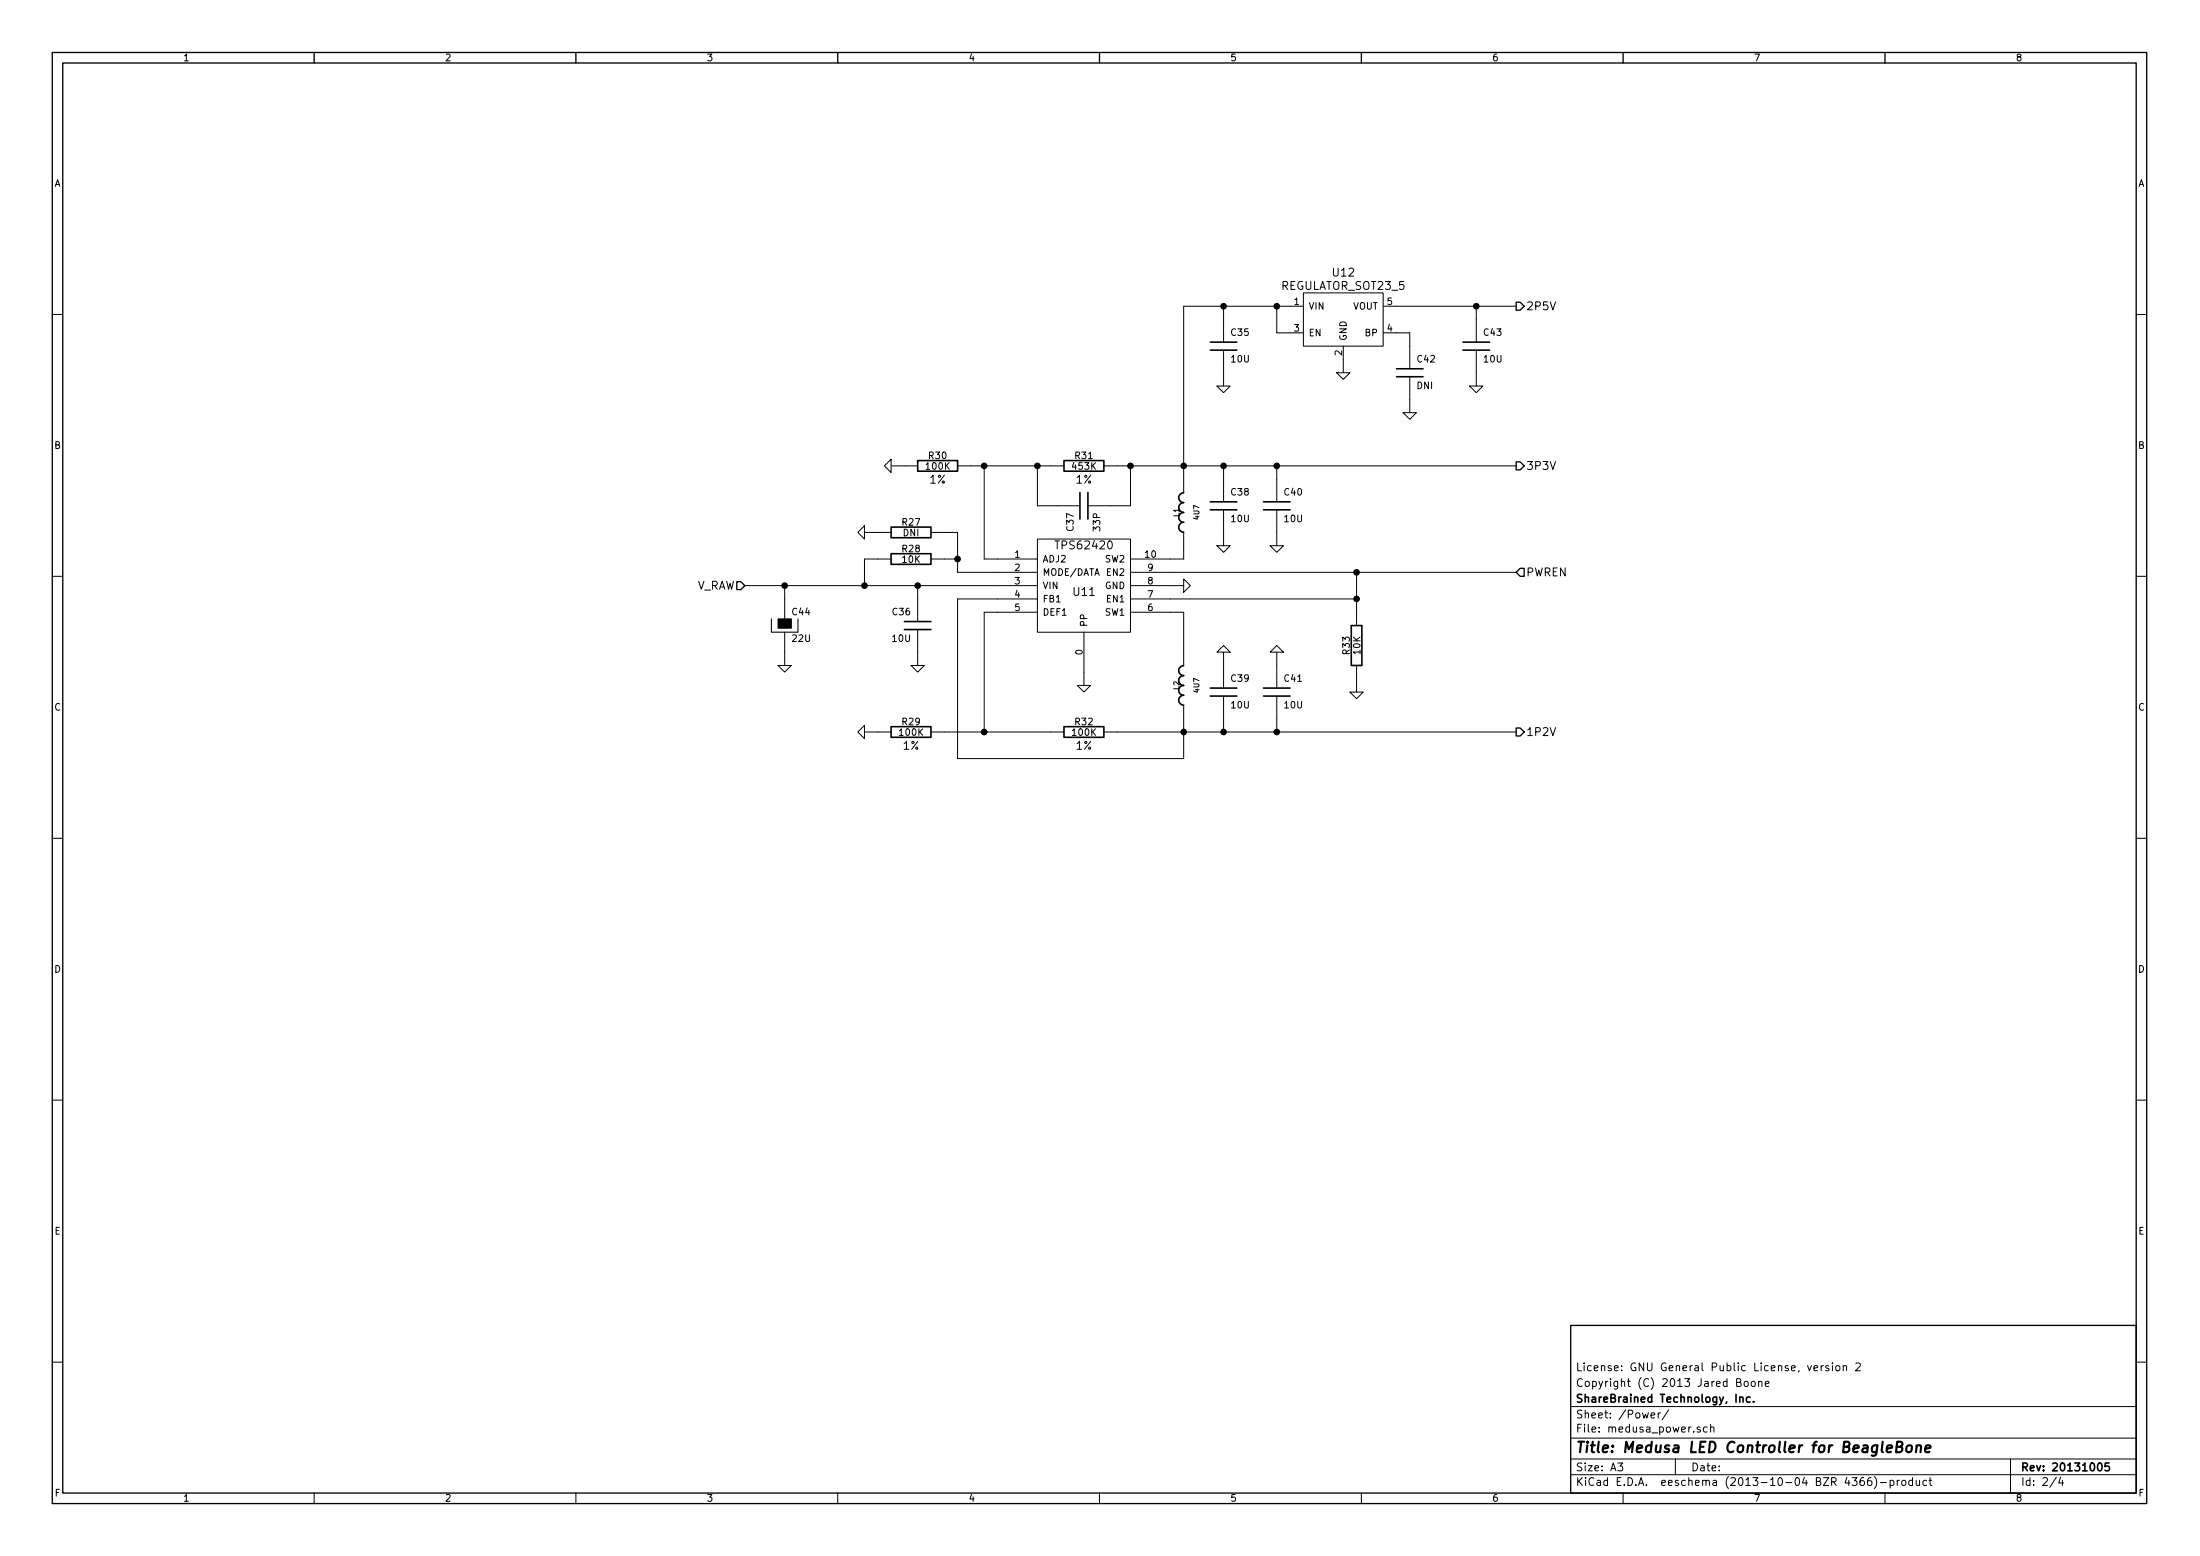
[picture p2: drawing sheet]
<svg xmlns="http://www.w3.org/2000/svg" width="420mm" height="297mm" viewBox="0 0 420 297" stroke-linecap="round" stroke-linejoin="round" font-family="sans-serif">
<g fill="none" stroke="#000" stroke-width=".25">
<path d="M10 10h400v277h-400zM12 12h396v273h-396zM60 10v2M110 10v2M160 10v2M210 10v2M260 10v2M310 10v2M360 10v2M289.6 57.7h.7l.8 .8-.8 .7h-.7zM289.6 88.2h.7l.8 .7-.8 .8h-.7zM140.7 111h.8l.7 .8-.7 .8h-.8z"/>
<path d="M290.3 108.5h.8v1.5h-.8l-.7-.7zM289.6 139h.7l.8 .7-.8 .8h-.7zM300 253h108v32h-108z"/>
</g>
<g fill="none" stroke="#000" stroke-width=".19">
<path d="M233.7 58.5v6.8M243.8 58.5v5h5.1M248.9 55.9h15.3v10.2h-15.3zM248.9 58.5h-22.8v35.5M264.2 58.5h25.4M281.9 58.5v6.8M10 60h2M232.4 73.7h2.5l-1.2 1.3zM233.7 66.8v6.9M255.3 71.2h2.5l-1.3 1.2zM256.5 66.1v5.1M264.2 63.5h5v6.9"/>
<path d="M268 78.8h2.5l-1.3 1.2zM269.2 71.9v6.9M280.7 73.7h2.5l-1.3 1.3zM281.9 66.8v6.9M408 60h2M168.9 88.9l1.3-1.2v2.5zM170.2 88.9h5.1M182.9 88.9h20.3M188 88.9v17.8h10.1M198.1 88.9v7.7h8.1M210.8 88.9h78.8M215.9 88.9v7.7h-8.1"/>
<path d="M233.7 88.9v6.9M233.7 97.3v6.9M243.8 88.9v6.9M243.8 97.3v6.9M10 110h2M142.2 111.8h55.9M149.9 111.8v6.3M165.1 100.4v2.5l-1.3-1.3zM165.1 101.6h5.1M170.2 106.7h-5.1v5.1M175.3 111.8v6.9M177.8 101.6h5.1v7.7h15.2"/>
<path d="M177.8 106.7h5.1M198.1 102.9h17.8v17.8h-17.8zM198.1 114.3h-15.2v30.5h43.2v-10.1M198.1 116.9h-10.1v22.8M215.9 116.9h10.2v10.1M215.9 109.3h73.7M215.9 114.3h43.2M215.9 111.8h10.2M226.1 110.5l1.2 1.3-1.2 1.3zM226.1 101.6v5.1h-10.2M232.4 104.2h2.5l-1.2 1.2zM242.6 104.2h2.5l-1.3 1.2z"/>
<path d="M259.1 109.3v10.1M408 110h2M148.6 127h2.5l-1.2 1.3zM149.9 120.7v6.3M165.1 138.5v2.5l-1.3-1.3zM165.1 139.7h5.1M174 127h2.5l-1.2 1.3zM175.3 120.2v6.8M177.8 139.7h25.4M205.7 130.8h2.6l-1.3 1.3zM207 120.7v10.1M210.8 139.7h78.8"/>
<path d="M232.4 124.5l1.3-1.3 1.2 1.3zM233.7 124.5v6.9M233.7 132.9v6.8M242.6 124.5l1.2-1.3 1.3 1.3zM243.8 124.5v6.9M243.8 132.9v6.8M257.8 132.1h2.5l-1.2 1.3zM259.1 127v5.1M10 160h2M408 160h2M10 210h2M408 210h2"/>
<path d="M10 260h2M300 278.5h108M300 274.5h108M300 268.5h108M309 279.3h.9l-.5 .6 .4 .1v.7l-.2 .1-.6-.1M315.3 270.2l.7-.1v-.3l-.5-.1-.2 .2 .1 .7h.6M316.7 269.7v1M317.1 269.7l-.4 .3M318.7 269.1l-1.3 2M320 278.5v3M324.7 272.5a.37 .37 0 0 0-.6 .1l.1 .2 .5 .2 .1 .1-.3 .3-.4-.1M326 272.5l-.4-.1-.3 .3 .1 .6 .2 .1 .4-.1"/>
<path d="M326.7 272.5l.2-.1 .4 .1v.9M326.7 271.9v1.5M331.7 263.9l.7-.1v-.5l-.2-.1h-.5v1.5h.6l.2-.1v-.4l-.3-.3M333.2 263.8l.2-.1 .4 .1 .1 .6-.1 .2-.4 .1-.2-.1zM334.5 263.8l.2-.1 .5 .1v.6l-.1 .2-.4 .1-.2-.1zM335.9 263.8l.2-.1 .3 .1 .1 .9M335.9 263.7v1M337.1 264.2l.7-.2v-.2l-.4-.1-.3 .2 .1 .7h.6M346.4 261.2l.7-.2v-.2l-.4-.1-.3 .2 .1 .7h.6M347.8 260.7v1M348.2 260.7l-.4 .3M349.2 260.8a.37 .37 0 0 0-.5 .1v.2l.5 .2 .1 .1-.2 .3-.4-.1"/>
<path d="M350 260.2v.1M350 260.7v1M350.7 260.8l.2-.1 .4 .1 .1 .6-.1 .2-.4 .1-.2-.1zM352 260.8l.2-.1 .4 .1 .1 .9M352 260.7v1M354.4 260.3l.6-.1 .3 .4-.9 1.1h.9M384 278.5v6.5M408 260h2M60 285v2M110 285v2M160 285v2M210 285v2"/>
<path d="M260 285v2M300 281.5h108M310 285v2M355.9 282.1a.59 .59 0 0 0-.7 .6l.1 .7 .2 .2 .5-.2 .1-.5-.2-.2h-.4l-.3 .2M357.4 282.1a.59 .59 0 0 0-.8 .6l.1 .7 .2 .2 .5-.2 .1-.5-.1-.2h-.5l-.3 .2M358 281.9a1.71 1.71 0 0 1 0 2.3M359.1 283h1.2M360 285v2M361 282.7l.4-.1 .3 .3-.1 .6h-.6M361 282.6v1.5M362.3 282.6v1M362.8 282.6l-.5 .3"/>
<path d="M363.3 282.7l.2-.1 .4 .1 .1 .6-.1 .2-.4 .1-.2-.2zM365.3 282.7l-.5-.1-.3 .3 .1 .5 .2 .2 .5-.1M365.3 282.1v1.5M366 282.6v.9l.4 .1 .2-.2M366.6 282.6v1M367.9 282.7l-.4-.1-.3 .3 .1 .5 .2 .2 .4-.1M368.4 282.6h.6M368.6 282.1v1.3l.4 .2M392.7 282l-1.2 1.9M393.5 282l-.3 1.1h.9M393.9 282.6v1"/>
</g>
<g fill="none" stroke="#000" stroke-width=".3">
<path d="M231.1 66.8h5.1M231.1 65.3h5.1M266.7 71.9h5.1M266.7 70.4h5.1M279.4 66.8h5.1M279.4 65.3h5.1M175.3 87.9h7.6v2.1h-7.6zM203.2 87.9h7.6v2.1h-7.6zM206.2 94v5.1M207.8 94v5.1M226.1 94.1a.94 .94 0 0 0-1 .9 .94 .94 0 0 0 1 .9 .94 .94 0 0 0-1 1 .94 .94 0 0 0 1 .9 .94 .94 0 0 0-1 1 .94 .94 0 0 0 1 .9 .94 .94 0 0 0-1 .9 .94 .94 0 0 0 1 1M231.1 97.3h5.1"/>
<path d="M231.1 95.8h5.1M241.3 97.3h5.1M241.3 95.8h5.1M170.2 100.6h7.6v2.1h-7.6zM170.2 105.7h7.6v2h-7.6zM172.7 118.7h5.1M258.1 119.4h2v7.6h-2zM170.2 138.7h7.6v2.1h-7.6zM172.7 120.2h5.1M203.2 138.7h7.6v2.1h-7.6zM226.1 127.1a.94 .94 0 0 0-1 .9 .94 .94 0 0 0 1 1 .94 .94 0 0 0-1 .9 .94 .94 0 0 0 1 .9 .94 .94 0 0 0-1 1 .94 .94 0 0 0 1 .9 .94 .94 0 0 0-1 1 .94 .94 0 0 0 1 .9M231.1 132.9h5.1"/>
<path d="M231.1 131.4h5.1M241.3 132.9h5.1M241.3 131.4h5.1M332.3 266.8l.2-.1 .3 .1 .1 .9M332.3 266.7v1M334.2 266.8l-.4-.1-.3 .3 .1 .5 .2 .2 .4-.1M334.9 267.5v.2M400.7 279.4l.2-.1a.81 .81 0 0 1 .6 .6 .81 .81 0 0 1-.3 .8l-.1 .1a.79 .79 0 0 1-.4-1.4zM402.8 279.3h-.7l-.1 .7 .2-.1h.5l.2 .2-.1 .6-.2 .1-.6-.1"/>
</g>
<path d="M362.2 276.2l.9-.1a.46 .46 0 0 0 .2-.5 .46 .46 0 0 0-.3-.4h-.7l-.2 2 .9-.1a.54 .54 0 0 0 .1-.8l-.2-.1M364.2 276.1l.3-.2 .5 .1 .2 .3-.1 .5a.54 .54 0 0 1-.5 .4 .54 .54 0 0 1-.6-.4zM366 276.1l.3-.2 .5 .1v1.2M366.1 275.9l-.2 1.3M367.7 276.6l1-.2-.1-.4h-.7l-.3 .9 .3 .3 .6-.1" fill="none" stroke="#000" stroke-width=".41"/>
<g fill="#000" stroke="#000" stroke-width=".25">
<circle cx="233.7" cy="58.5" r=".51"/>
<circle cx="243.8" cy="58.5" r=".51"/>
<circle cx="281.9" cy="58.5" r=".51"/>
<circle cx="188" cy="88.9" r=".51"/>
<circle cx="198.1" cy="88.9" r=".51"/>
<circle cx="215.9" cy="88.9" r=".51"/>
<circle cx="226.1" cy="88.9" r=".51"/>
<circle cx="233.7" cy="88.9" r=".51"/>
<circle cx="243.8" cy="88.9" r=".51"/>
<circle cx="149.9" cy="111.8" r=".51"/>
<circle cx="165.1" cy="111.8" r=".51"/>
<circle cx="175.3" cy="111.8" r=".51"/>
<circle cx="182.9" cy="106.7" r=".51"/>
<circle cx="259.1" cy="114.3" r=".51"/>
<circle cx="259.1" cy="109.3" r=".51"/>
<circle cx="188" cy="139.7" r=".51"/>
<circle cx="226.1" cy="139.7" r=".51"/>
<circle cx="233.7" cy="139.7" r=".51"/>
<circle cx="243.8" cy="139.7" r=".51"/>
</g>
<path d="M147.3 118.1v2.6h5.1v-2.6" fill="none" stroke="#000" stroke-width=".2"/>
<path d="M148.6 118.1h2.5v1.8h-2.5z" fill="#000" stroke="#000" stroke-width=".19"/>
<text font-size="2.8" x="301" y="277.3">Title: Medusa LED Controller for BeagleBone</text>
<g font-size="2.1">
<text x="254.6" y="52.8">U12</text>
<text x="244.7" y="55.3">REGULATOR_SOT23_5</text>
<text x="291.5" y="59.2">2P5V</text>
<text x="291.5" y="89.7">3P3V</text>
<text x="177.5" y="92.3">1%</text>
<text x="205.5" y="92.3">1%</text>
<text x="202" y="104.9">TPS62420</text>
<text x="132.6" y="112.6">V_RAW</text>
<text x="205.1" y="113.8">U11</text>
<text x="291.5" y="110">PWREN</text>
<text x="172.5" y="143.1">1%</text>
<text x="205.5" y="143.1">1%</text>
<text x="291.5" y="140.5">1P2V</text>
<text x="301" y="261.8">License: GNU General Public License, version 2</text>
<text x="301" y="267.8">ShareBrained Technology, Inc.</text>
<text x="301" y="264.8">Copyright (C) 2013 Jared Boone</text>
<text x="301" y="273.5">File: medusa_power.sch</text>
<text x="301" y="270.8">Sheet: /Power/</text>
<text x="301" y="280.9">Size: A3</text>
<text x="323" y="280.9">Date:</text>
<text x="386" y="280.9">Rev: 20131005</text>
<text x="301" y="283.7">KiCad E.D.A. eeschema (2013-10-04 BZR 4366)-product</text>
<text x="386" y="283.7">Id: 2/4</text>
</g>
<g font-size="1.8">
<text x="35" y="11.7">1</text>
<text x="85" y="11.7">2</text>
<text x="135" y="11.7">3</text>
<text x="185" y="11.7">4</text>
<text x="235" y="11.7">5</text>
<text x="285" y="11.7">6</text>
<text x="335" y="11.7">7</text>
<text x="385" y="11.7">8</text>
<text x="10.4" y="35.6">A</text>
<text x="408.3" y="35.6">A</text>
<text x="247.2" y="58.2">1</text>
<text x="249.9" y="59.1">VIN</text>
<text x="258.2" y="59.1">VOUT</text>
<text x="264.9" y="58.2">5</text>
<text x="235.2" y="64.1">C35</text>
<text x="247.2" y="63.3">3</text>
<text x="249.9" y="64.2">EN</text>
<text x="257.2" y="65.1" transform="rotate(-90 257.2 65.1)">GND</text>
<text x="260.7" y="64.2">BP</text>
<text x="264.9" y="63.3">4</text>
<text x="283.4" y="64.1">C43</text>
<text x="235.2" y="69.2">10U</text>
<text x="256.3" y="67.8" transform="rotate(-90 256.3 67.8)">2</text>
<text x="270.7" y="69.2">C42</text>
<text x="283.5" y="69.2">10U</text>
<text x="270.6" y="74.3">DNI</text>
<text x="10.4" y="85.7">B</text>
<text x="177" y="89.6">100K</text>
<text x="177.4" y="87.6">R30</text>
<text x="204.9" y="89.6">453K</text>
<text x="205.4" y="87.6">R31</text>
<text x="408.3" y="85.7">B</text>
<text x="235.2" y="94.6">C38</text>
<text x="245.3" y="94.6">C40</text>
<text x="172.4" y="100.3">R27</text>
<text x="205" y="101.3" transform="rotate(-90 205 101.3)">C37</text>
<text x="210.1" y="101.3" transform="rotate(-90 210.1 101.3)">33P</text>
<text x="235.2" y="99.7">10U</text>
<text x="245.4" y="99.7">10U</text>
<text x="172.4" y="105.4">R28</text>
<text x="172.4" y="107.4">10K</text>
<text x="172.5" y="102.3">DNI</text>
<text x="193.8" y="106.5">1</text>
<text x="199.1" y="107.4">ADJ2</text>
<text x="211" y="107.4">SW2</text>
<text x="218.7" y="106.5">10</text>
<text x="193.8" y="109">2</text>
<text x="193.8" y="111.5">3</text>
<text x="199.1" y="109.9">MODE/DATA</text>
<text x="199.1" y="112.4">VIN</text>
<text x="210.9" y="112.4">GND</text>
<text x="211.5" y="109.9">EN2</text>
<text x="219.2" y="111.5">8</text>
<text x="219.2" y="109">9</text>
<text x="151.4" y="117.4">C44</text>
<text x="170.5" y="117.4">C36</text>
<text x="193.8" y="114.1">4</text>
<text x="193.8" y="116.6">5</text>
<text x="199.1" y="115">FB1</text>
<text x="199.1" y="117.5">DEF1</text>
<text x="207.6" y="119.7" transform="rotate(-90 207.6 119.7)">PP</text>
<text x="211" y="117.5">SW1</text>
<text x="211.5" y="115">EN1</text>
<text x="219.2" y="116.6">6</text>
<text x="219.2" y="114.1">7</text>
<text x="151.4" y="122.5">22U</text>
<text x="170.5" y="122.5">10U</text>
<text x="206.8" y="125" transform="rotate(-90 206.8 125)">0</text>
<text x="257.8" y="124.9" transform="rotate(-90 257.8 124.9)">R33</text>
<text x="259.8" y="124.9" transform="rotate(-90 259.8 124.9)">10K</text>
<text x="235.2" y="130.1">C39</text>
<text x="245.3" y="130.1">C41</text>
<text x="10.4" y="135.6">C</text>
<text x="235.2" y="135.2">10U</text>
<text x="245.4" y="135.2">10U</text>
<text x="408.3" y="135.6">C</text>
<text x="171.9" y="140.4">100K</text>
<text x="172.4" y="138.4">R29</text>
<text x="204.9" y="140.4">100K</text>
<text x="205.4" y="138.4">R32</text>
<text x="10.4" y="185.7">D</text>
<text x="408.3" y="185.7">D</text>
<text x="10.4" y="235.6">E</text>
<text x="408.4" y="235.6">E</text>
<text x="10.5" y="285.7">F</text>
<text x="35" y="286.7">1</text>
<text x="85" y="286.7">2</text>
<text x="135" y="286.7">3</text>
<text x="185" y="286.7">4</text>
<text x="235" y="286.7">5</text>
<text x="285" y="286.7">6</text>
<text x="335" y="286.7">7</text>
<text x="385" y="286.7">8</text>
<text x="408.4" y="285.7">F</text>
</g>
<g font-size="1.4">
<text x="225.2" y="98.6" transform="rotate(-90 225.2 98.6)">L1</text>
<text x="229" y="99.1" transform="rotate(-90 229 99.1)">4U7</text>
<text x="225.2" y="131.7" transform="rotate(-90 225.2 131.7)">L2</text>
<text x="229" y="132.1" transform="rotate(-90 229 132.1)">4U7</text>
</g>
</svg>
